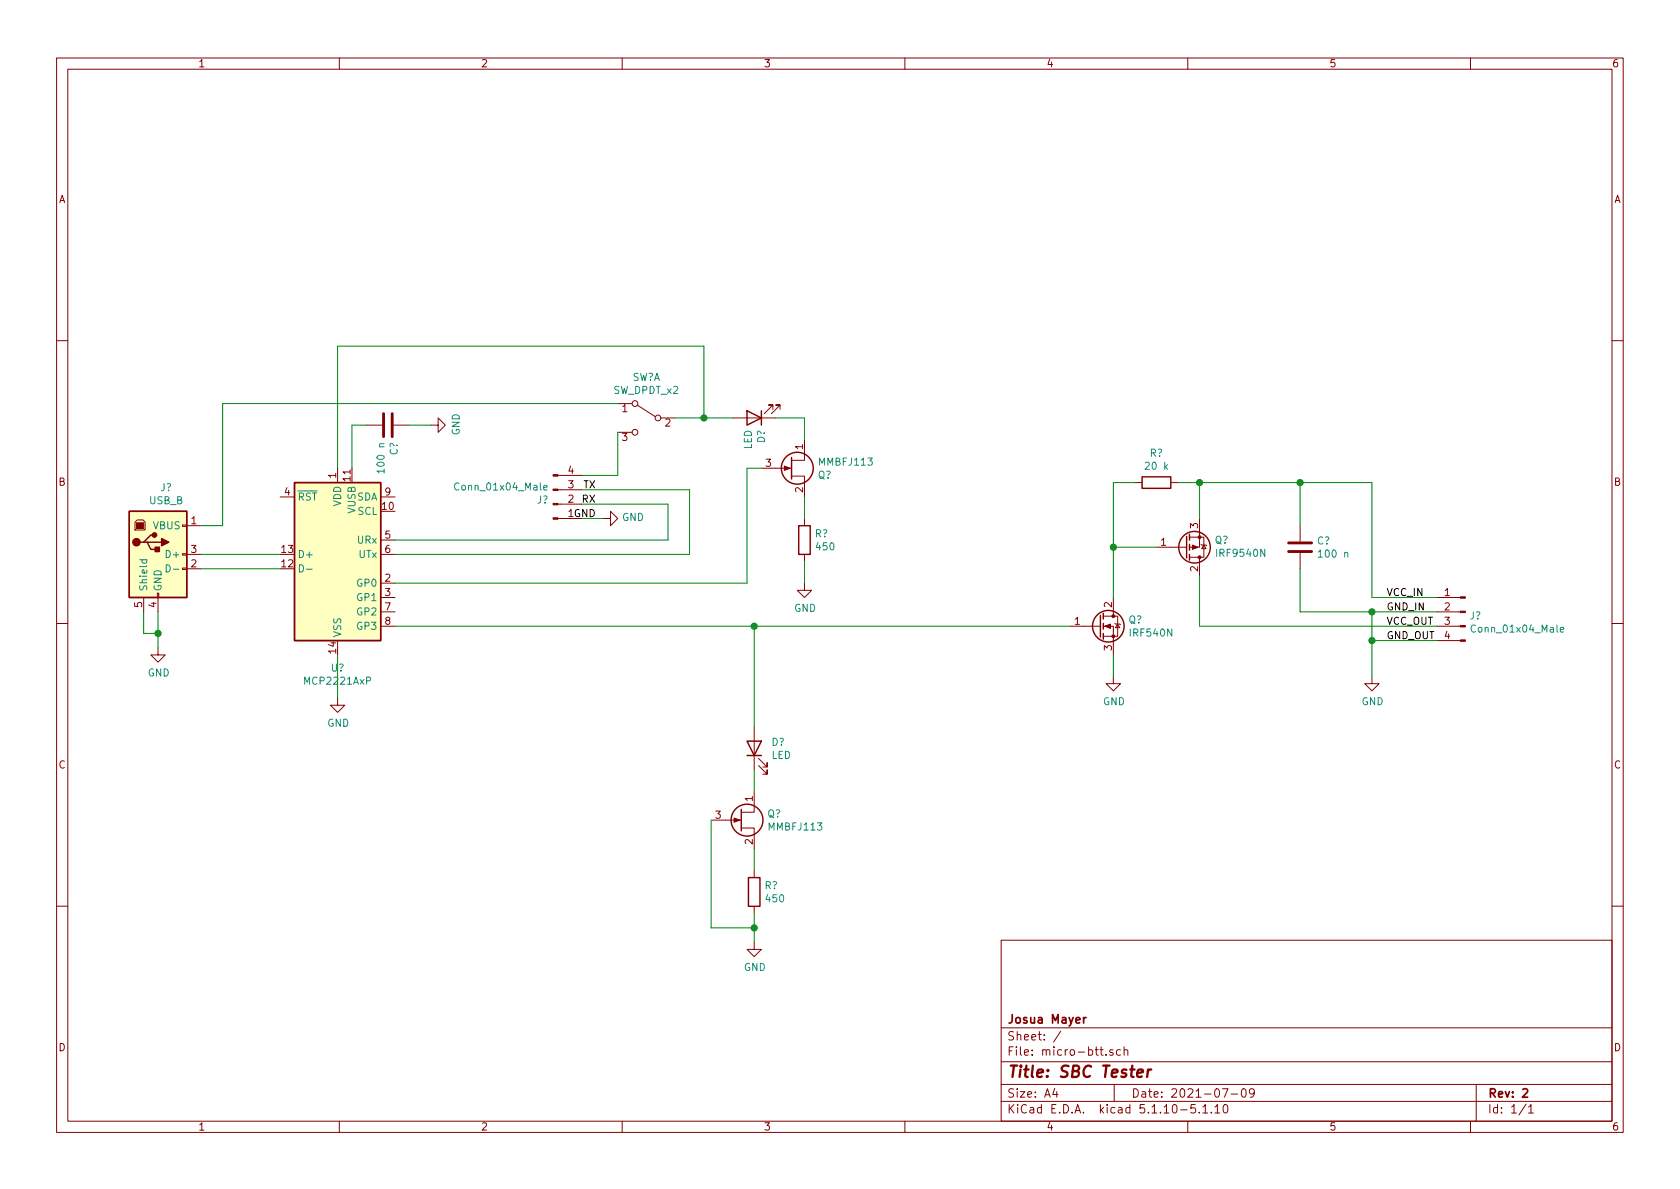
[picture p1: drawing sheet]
<svg xmlns="http://www.w3.org/2000/svg" width="297mm" height="210mm" viewBox="0 0 297 210" stroke-linecap="round" stroke-linejoin="round" font-family="sans-serif">
<g fill="none" stroke="#840000" stroke-width=".18">
<path d="M10 10.3h277v189.9h-277zM12 12.2h273v186.1h-273zM60 10.3v1.9M110 10.3v1.9M160 10.3v1.9M210 10.3v1.9M260 10.3v1.9M10 60.2h2M64.8 75.2h2.8M69.6 75.2h2.8M76.2 75.2h1.3v-1.3l1.2 1.3-1.2 1.2v-1.2M109.2 71.4h2.6"/>
<path d="M109.2 76.4h2.6M112.6 71.6l3.2 2.1M116.8 73.9h2.6M129.5 73.9h7.7M136.7 72.4v-.8h-.8h.8l-1.6 1.5M137.9 72.4v-.8h-.7h.7l-1.5 1.5M142.2 77.7v3.7h-2.2M285 60.2h2M23.9 92.3l.4-.4h1l.4 .4v1.4h-1.8zM32.3 97.9h.7v.3h-.7zM32.3 92.8h.7v.3h-.7zM33 98h2.6"/>
<path d="M33 93h2.6M49.5 87.9h2.6M59.7 82.8v2.5M67.3 87.9h2.5M67.3 95.5h2.5M67.3 98h2.5M98.7 84.1h4.2M98.7 86.6h4.2M98.7 89.1h4.2M98.7 91.7h4.2M106.7 91.7h1.2v-1.3l1.3 1.3-1.3 1.3v-1.3M134.6 82.8h5.4"/>
<path d="M140 84.2h2.2v3.7M142.2 91.7v1.3M142.2 98v1.3M200.7 85.3h1.2M204.5 96.8h5.3M207 85.3h1.3M210.3 95h2.6v3.5h-2.6M212.1 91.7v5.1h-1.8M212.1 98.5v3.3M212.3 96.3l.2 .1h.7l.2 .1M212.9 96.4l.3 .6h-.7zM229.9 93v2.8"/>
<path d="M229.9 97.8v2.8M10 110.3h2M25.4 105.7v2.5M27.8 104.9h.3v.8h-.3zM27.9 114.5v1.3h1.3l-1.3 1.3-1.2-1.3h1.2M27.9 105.7v2.5M32.3 100.5h.7v.2h-.7zM33 100.6h2.6M67.3 110.7h2.5M67.3 108.2h2.5M67.3 105.7h2.5M67.3 103.1h2.5"/>
<path d="M142.2 103.1v1.3h1.3l-1.3 1.3-1.2-1.3h1.2M189.2 110.7h5.4M195.1 110.7h1.7v5.1M195.1 109h2.5v3.5h-2.5M196.8 119.6v1.3h1.3l-1.3 1.3-1.2-1.3h1.2M196.8 105.7v3.3M197.1 110.2l.1 .2h.8l.1 .1M197.6 110.4l.4 .6h-.8zM242.6 119.6v1.3h1.2l-1.2 1.3-1.3-1.3h1.3M254 113.3h4.2M254 110.7h4.2M254 108.2h4.2"/>
<path d="M254 105.7h4.2M285 110.3h2M59.7 123.4v1.3h1.3l-1.3 1.3-1.3-1.3h1.3M133.3 139.9v3.7h-2.2M133.3 128.5v7.6M134.1 135.4l1.5 1.5v-.8v.8h-.7M134.1 134.1l1.5 1.5v-.7v.7h-.7M125.7 145h5.4M131.1 146.4h2.2v3.7M133.3 153.9v1.3M10 160.2h2M133.3 166.6v1.3h1.3l-1.3 1.3-1.2-1.3h1.2"/>
<path d="M133.3 160.3v1.2M177 166.3h108v32h-108zM285 160.2h2M60 198.3v1.9M110 198.3v1.9M160 198.3v1.9M177 194.8h108M177 191.8h108M177 187.8h108M177 181.8h108M186.5 192.5l-.4 1h1M186.8 193v1"/>
<path d="M187.6 182.3l-1.3 2M195.6 186.5v.1M196.8 185.7a.37 .37 0 0 0-.6 .1l.1 .2 .5 .2v.1l-.2 .3-.4-.1M197 191.8v3M198.1 185.7l-.4-.1-.3 .3 .1 .6 .2 .1 .4-.1M198.8 185.7a.37 .37 0 0 1 .6 .1v.8M198.8 185.1v1.5M208.8 196.3h1.1M210 198.3v1.9M211.3 195.3h-.7l-.1 .7 .2-.1 .6 .1 .1 .2-.1 .5-.2 .1-.6-.1M212 196.7v.1M212.7 195.8l.4-.5v1.5"/>
<path d="M212.7 196.8h.8M214.2 196.7v.1M214.8 195.8l.4-.5v1.5M214.8 196.8h.9M216.1 192.5h1l-.6 1.5M216.4 195.5l.3-.2a.94 .94 0 0 1 0 1.5l-.4-.3v-.6zM217.7 193.5h1.1M219.6 192.7l.4-.2a.94 .94 0 0 1 0 1.5 .82 .82 0 0 1-.4-1.3zM221.8 193.2l-.3 .3h-.3l-.3-.3v-.4l.2-.2 .4-.1 .2 .2a1.13 1.13 0 0 1-.2 1.2l-.4 .1M260 198.3v1.9M261 191.8v6.5M269.8 195.2l-1.2 2"/>
<path d="M270.3 195.8l.4-.5v1.5M270.3 196.8h.8"/>
<circle cx="112.3" cy="76.4" r=".51"/>
<circle cx="112.3" cy="71.4" r=".51"/>
<circle cx="116.3" cy="73.9" r=".51"/>
</g>
<path d="M191.6 179.9v1M192 179.9l-.4 .3M269.2 192.7l.3-.2h.3l.3 .5-.9 1h.9" fill="none" stroke="#840000" stroke-width=".3"/>
<path d="M201.1 189.8l1-.2-.1-.4-.5-.1-.4 .3v.9l.2 .1 .6-.1M203 189.1l-.2 1.3M203.6 189.1a.54 .54 0 0 0-.7 .4" fill="none" stroke="#840000" stroke-width=".41"/>
<g fill="none" stroke="#840000" stroke-width=".25">
<path d="M132.1 72.6l2.5 1.3-2.5 1.3zM134.6 72.6v2.6M22.9 90.4h10.1v15.3h-10.1zM25.4 95.9h.6l.7 1.2h1.2M26 95.9h2.6M27.3 94.6h-.6l-1.3 1.3h-.6M52.1 85.3h15.2v28h-15.2zM140 80.9v3.8M141.2 93h2.1v5h-2.1zM201.9 84.3h5.1v2.1h-5.1zM209.8 94.9v3.8M210.3 94.5v1"/>
<path d="M210.3 96.3v1M210.3 98v1.1M194.6 108.8v3.8M195.1 108.5v1M195.1 110.2v1M195.1 112v1M132.1 131.1h2.5l-1.3 2.5zM132.1 133.6h2.5M131.1 143.1v3.8M132.3 155.2h2.1v5.1h-2.1z"/>
<circle cx="141" cy="82.8" r="2.82"/>
<circle cx="211.2" cy="96.8" r="2.79"/>
<circle cx="196" cy="110.7" r="2.79"/>
<circle cx="132.1" cy="145" r="2.82"/>
</g>
<g fill="#840000" stroke="#840000" stroke-width=".18">
<path d="M138.7 82.4l1 .4-1 .4z"/>
<path d="M129.8 144.6l1 .4-1 .4z"/>
<path d="M258.2 113.2h.9v.2h-.9z"/>
<path d="M258.2 110.6h.9v.3h-.9z"/>
<path d="M258.2 108.1h.9v.2h-.9z"/>
<path d="M258.2 105.5h.9v.3h-.9z"/>
<path d="M210.8 96.4l1 .4-1 .3z"/>
<path d="M195.3 110.7l1-.3v.7z"/>
<path d="M97.8 83.9h.9v.3h-.9z"/>
<path d="M97.8 86.5h.9v.2h-.9z"/>
<path d="M97.8 89h.9v.3h-.9z"/>
<path d="M97.8 91.6h.9v.2h-.9z"/>
<path d="M24.1 92.5h1.3v1h-1.3z"/>
<circle cx="212.1" cy="95" r=".25"/>
<circle cx="212.1" cy="98.5" r=".25"/>
<circle cx="196.8" cy="112.5" r=".25"/>
<circle cx="196.8" cy="109" r=".25"/>
</g>
<path d="M24.7 99h1.3M25.2 99l-.1 .4 .2 .2 .6-.1v-.5M29.4 99.9a.64 .64 0 0 1 .7 .6 .64 .64 0 0 1-.7 .6zM52.9 99.9a.64 .64 0 0 1 .8 .6 .64 .64 0 0 1-.8 .6zM96.1 86.2l.6-.1v-.2l-.4-.1-.2 .2 .1 .6h.5M30.7 100.7h.9M54.2 100.7h1M275.9 111.3l.6-.1-.1-.2-.4-.1-.1 .2v.6h.5" fill="none" stroke="#008484" stroke-width=".18"/>
<path d="M67.8 73.1v4.1M69.3 73.1v4.1M227.8 97.5h4.1M227.8 96h4.1" fill="none" stroke="#840000" stroke-width=".51"/>
<g fill="#ffffc2" stroke="#ffffc2" stroke-width=".18">
<path d="M52.1 85.3h15.2v28h-15.2z"/>
<path d="M22.9 90.4h10.1v15.3h-10.1z"/>
</g>
<g fill="#840000" stroke="#840000" stroke-width=".25">
<path d="M27.4 96.8h.8v.7h-.8z"/>
<path d="M28.6 95.2l1.2 .7-1.2 .6z"/>
<circle cx="24.1" cy="95.9" r=".63"/>
<circle cx="27.3" cy="94.6" r=".38"/>
</g>
<g fill="none" stroke="#008400" stroke-width=".18">
<path d="M64.8 75.2h-2.6v7.6M72.4 75.2h3.8M109.2 71.4h-69.8v21.6h-3.8M109.2 76.4v7.7h-6.3M119.4 73.9h10.1M124.5 73.9v-12.7h-64.8v21.6M137.2 73.9h5v3.8M35.6 98h13.9M102.9 89.1h15.2v6.4h-48.3M102.9 91.7h3.8M102.9 86.6h19v11.4h-52.1M134.6 82.8h-2.5v20.3h-62.3"/>
<path d="M142.2 87.9v3.8M142.2 99.3v3.8M196.8 96.8h7.7M200.7 85.3h-3.9v20.4M208.3 85.3h34.3v20.4h11.4M212.1 85.3v6.4M229.9 85.3v7.7M25.4 108.2v3.8h2.5M27.9 108.2v6.3M35.6 100.6h13.9M59.7 115.8v7.6M69.8 110.7h119.4"/>
<path d="M133.3 110.7v17.8M196.8 115.8v3.8M212.1 101.8v8.9h41.9M229.9 100.6v7.6h24.1M242.6 113.3h11.4M242.6 108.2v11.4M133.3 136.1v3.8M125.7 145v19.1h7.6M133.3 150.1v3.8M133.3 161.5v5.1"/>
</g>
<g fill="#008400" stroke="#008400" stroke-width=".25">
<circle cx="133.4" cy="164.1" r=".51"/>
<circle cx="229.9" cy="85.3" r=".51"/>
<circle cx="27.9" cy="112" r=".51"/>
<circle cx="242.6" cy="108.2" r=".51"/>
<circle cx="242.6" cy="113.3" r=".51"/>
<circle cx="133.4" cy="110.7" r=".51"/>
<circle cx="212.1" cy="85.3" r=".51"/>
<circle cx="124.5" cy="73.9" r=".51"/>
<circle cx="196.9" cy="96.8" r=".51"/>
</g>
<text font-size="2.8" fill="#840000" x="178" y="190.5">Title: SBC Tester</text>
<g font-size="2.1" fill="#840000">
<text x="178" y="184">Sheet: /</text>
<text x="178" y="181">Josua Mayer</text>
<text x="178" y="186.7">File: micro-btt.sch</text>
<text x="178" y="196.9">KiCad E.D.A. kicad 5.1.10-5.1.10</text>
<text x="178" y="194.1">Size: A4</text>
<text x="200" y="194.1">Date: 2021-07-09</text>
<text x="263" y="194.1">Rev: 2</text>
<text x="263" y="196.9">Id: 1/1</text>
</g>
<g font-size="1.8" fill="#840000">
<text x="35" y="11.9">1</text>
<text x="85" y="11.9">2</text>
<text x="135" y="11.9">3</text>
<text x="185" y="11.9">4</text>
<text x="235" y="11.9">5</text>
<text x="285" y="11.9">6</text>
<text x="10.4" y="35.9">A</text>
<text x="285.4" y="35.9">A</text>
<text x="110" y="72.9">1</text>
<text x="110" y="78">3</text>
<text x="117.6" y="75.4">2</text>
<text x="100.5" y="83.8">4</text>
<text x="135.4" y="82.5">3</text>
<text x="142" y="79.5" transform="rotate(-90 142 79.5)">1</text>
<text x="10.4" y="85.9">B</text>
<text x="50.3" y="87.6">4</text>
<text x="59.4" y="84.6" transform="rotate(-90 59.4 84.6)">1</text>
<text x="62" y="85" transform="rotate(-90 62 85)">11</text>
<text x="68.1" y="87.6">9</text>
<text x="100.5" y="88.9">2</text>
<text x="100.5" y="86.4">3</text>
<text x="142" y="87.1" transform="rotate(-90 142 87.1)">2</text>
<text x="285.4" y="85.9">B</text>
<text x="33.8" y="92.7">1</text>
<text x="67.6" y="90.2">10</text>
<text x="68.1" y="95.2">5</text>
<text x="211.8" y="93.4" transform="rotate(-90 211.8 93.4)">3</text>
<text x="33.8" y="100.3">2</text>
<text x="33.8" y="97.8">3</text>
<text x="49.8" y="100.3">12</text>
<text x="49.8" y="97.8">13</text>
<text x="68.1" y="97.8">6</text>
<text x="205.3" y="96.5">1</text>
<text x="211.8" y="101.1" transform="rotate(-90 211.8 101.1)">2</text>
<text x="25.1" y="107.4" transform="rotate(-90 25.1 107.4)">5</text>
<text x="27.7" y="107.4" transform="rotate(-90 27.7 107.4)">4</text>
<text x="68.1" y="102.9">2</text>
<text x="68.1" y="105.4">3</text>
<text x="68.1" y="107.9">7</text>
<text x="196.6" y="107.4" transform="rotate(-90 196.6 107.4)">2</text>
<text x="255.4" y="105.4">1</text>
<text x="255.4" y="107.9">2</text>
<text x="68.1" y="110.5">8</text>
<text x="190" y="110.5">1</text>
<text x="255.4" y="110.5">3</text>
<text x="255.4" y="113">4</text>
<text x="59.4" y="115.5" transform="rotate(-90 59.4 115.5)">14</text>
<text x="196.6" y="115" transform="rotate(-90 196.6 115)">3</text>
<text x="10.4" y="135.9">C</text>
<text x="285.4" y="135.9">C</text>
<text x="133.1" y="141.7" transform="rotate(-90 133.1 141.7)">1</text>
<text x="126.5" y="144.8">3</text>
<text x="133.1" y="149.3" transform="rotate(-90 133.1 149.3)">2</text>
<text x="10.4" y="185.9">D</text>
<text x="285.4" y="185.9">D</text>
<text x="35" y="199.9">1</text>
<text x="85" y="199.9">2</text>
<text x="135" y="199.9">3</text>
<text x="185" y="199.9">4</text>
<text x="235" y="199.9">5</text>
<text x="285" y="199.9">6</text>
</g>
<g font-size="1.8" fill="#008484">
<text x="108.5" y="69.7">SW_DPDT_x2</text>
<text x="111.7" y="67.4">SW?A</text>
<text x="81.3" y="77" transform="rotate(-90 81.3 77)">GND</text>
<text x="68" y="83.3" transform="rotate(-90 68 83.3)">100 n</text>
<text x="70.3" y="80.5" transform="rotate(-90 70.3 80.5)">C?</text>
<text x="132.9" y="79.5" transform="rotate(-90 132.9 79.5)">LED</text>
<text x="135.3" y="78.4" transform="rotate(-90 135.3 78.4)">D?</text>
<text x="144.9" y="82.3">MMBFJ113</text>
<text x="202.7" y="83.1">20 k</text>
<text x="203.3" y="80.8">R?</text>
<text x="26.4" y="89.2">USB_B</text>
<text x="28.4" y="86.9">J?</text>
<text x="52.6" y="88.5">RST</text>
<text x="60.3" y="89.6" transform="rotate(-90 60.3 89.6)">VDD</text>
<text x="63.1" y="88.5">SDA</text>
<text x="80.9" y="86.7">Conn_01x04_Male</text>
<text x="94.9" y="89">J?</text>
<text x="144.6" y="84.7">Q?</text>
<text x="27.1" y="93.6">VBUS</text>
<text x="62.9" y="90.7" transform="rotate(-90 62.9 90.7)">VUSB</text>
<text x="63.3" y="91.1">SCL</text>
<text x="110" y="92.1">GND</text>
<text x="144.1" y="95">R?</text>
<text x="29.7" y="98.7">D+</text>
<text x="52.6" y="98.7">D+</text>
<text x="63.3" y="96.1">URx</text>
<text x="63.4" y="98.7">UTx</text>
<text x="144.4" y="97.3">450</text>
<text x="214.8" y="96.2">Q?</text>
<text x="215.4" y="98.5">IRF9540N</text>
<text x="232.9" y="96.3">C?</text>
<text x="233.5" y="98.6">100 n</text>
<text x="26" y="104.6" transform="rotate(-90 26 104.6)">Shield</text>
<text x="28.6" y="104.6" transform="rotate(-90 28.6 104.6)">GND</text>
<text x="63.3" y="103.8">GP0</text>
<text x="63.3" y="106.3">GP1</text>
<text x="60.3" y="112.8" transform="rotate(-90 60.3 112.8)">VSS</text>
<text x="63.3" y="108.8">GP2</text>
<text x="63.3" y="111.4">GP3</text>
<text x="140.4" y="108.2">GND</text>
<text x="199.5" y="110.3">Q?</text>
<text x="200" y="112.6">IRF540N</text>
<text x="259.9" y="109.5">J?</text>
<text x="260.6" y="111.9">Conn_01x04_Male</text>
<text x="26.1" y="119.6">GND</text>
<text x="58.5" y="118.8">U?</text>
<text x="54.1" y="121.1">MCP2221AxP</text>
<text x="195" y="124.7">GND</text>
<text x="240.7" y="124.7">GND</text>
<text x="57.9" y="128.5">GND</text>
<text x="136.4" y="131.9">D?</text>
<text x="136.4" y="134.2">LED</text>
<text x="135.7" y="144.5">Q?</text>
<text x="136" y="146.9">MMBFJ113</text>
<text x="135.2" y="157.2">R?</text>
<text x="135.5" y="159.6">450</text>
<text x="131.5" y="171.7">GND</text>
</g>
<g font-size="1.8">
<text x="102.9" y="88.9">RX</text>
<text x="103.1" y="86.4">TX</text>
<text x="100.5" y="91.4">1GND</text>
<text x="245.1" y="105.4">VCC_IN</text>
<text x="245.1" y="107.9">GND_IN</text>
<text x="245.1" y="113">GND_OUT</text>
<text x="245.1" y="110.5">VCC_OUT</text>
</g>
</svg>
